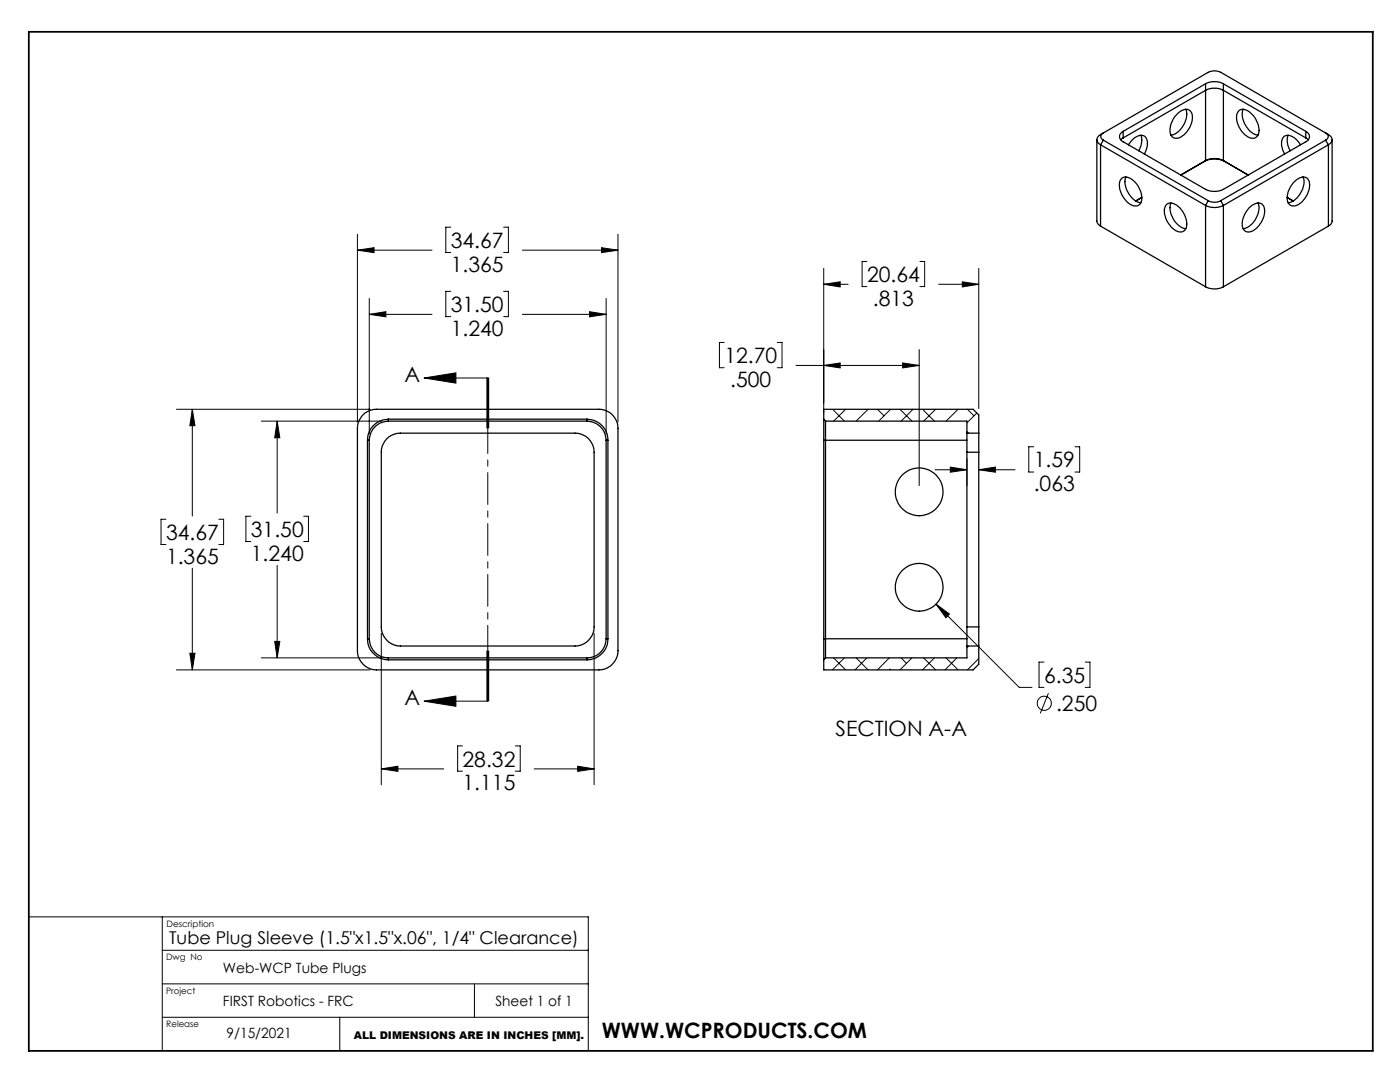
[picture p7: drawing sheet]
<svg xmlns="http://www.w3.org/2000/svg" width="279mm" height="216mm" viewBox="0 0 279 216" stroke-linecap="round" stroke-linejoin="round" font-family="sans-serif">
<g fill="none" stroke="#000" stroke-width=".2">
<path d="M71.3 49.9l3.3-.5v1zM71.3 46.7v37.5M71.3 49.9h14.9M73.7 59.5v27.1M90 45.3h-1v5.1h1M90 58.1h-1v5.1h1M100.5 45.3h1v5.1h-1M100.5 58.1h1v5.1h-1M104.2 49.9h19.1M120.1 49.4l3.2 .5-3.2 .5zM121 59.5v27.1M123.3 46.7v37.5"/>
<path d="M164.4 56.7l3.3-.5v1.1zM164.4 53.6v28.8M164.4 56.7h4.9M173 52.2h-1v5h1M183.6 52.2h.9v5h-.9M187.3 56.7h8M192.1 56.2l3.2 .5-3.2 .6zM195.3 53.6v27.9M73.7 62.7l3.3-.5v1zM73.7 62.7h12.5M84.6 75.4l6.4-1v2zM84.6 75.4h12.7"/>
<path d="M97.2 75.4v10M97.3 75.4v10M97.5 75.4v10M104.2 62.7h16.8M117.7 62.2l3.3 .5-3.3 .5zM144.5 68.3h-.9v5.1h.9M155.1 68.3h1v5.1h-1M158.9 72.9h24.5M164.4 72.9l3.3-.5v1zM180.1 72.4l3.3 .5-3.3 .5zM183.4 69.7v27.2M35.2 81.7h38.7"/>
<path d="M38.4 81.7l.5 3.2h-1zM38.4 81.7v21.3M52.1 84h24.1M55.3 84l.5 3.3h-1zM55.3 84v18.4M166.3 81.8l2.2 2.2M168.8 81.7l-2.4 2.3M173.2 81.7l-2.3 2.3M175.1 81.7l1.3 1.3M177.7 81.7l-2.3 2.3M179.6 81.7l2.4 2.3M182.2 81.7l-2.4 2.3"/>
<path d="M184.3 81.8l2.2 2.2M186.6 93.7h6.4M186.7 81.7l-2.4 2.3M189.7 93.2l3.3 .5-3.3 .5zM191.2 81.7l-2.4 2.3M193 91.5v5.4M193 86l.4 .4M193.1 81.7l1.3 1.3M194.9 82.4l-1.9 2M195.3 93.7l3.3-.5v1zM195.3 93.7h7.3M206.3 89.1h-1v5.1h1"/>
<path d="M214.5 89.1h1v5.1h-1M33.1 103.6h-1v5.1h1M38.4 113.4v20.3M43.7 103.6h.9v5.1h-.9M50.1 103h-1v5.1h1M55.3 112.8v18.5M60.6 103h1v5.1h-1M35.2 133.7h38.7M37.9 130.4h1l-.5 3.3zM52.1 131.3h24.1M54.8 128h1l-.5 3.3zM76.1 126.4v30.2"/>
<path d="M84.6 139.9l6.4-1v2zM97.2 129.9v10M97.3 129.9v10h-12.7M97.5 129.9v10zM118.6 126.4v30.2M166.4 131.3l2.4 2.4M168.5 131.3l-2.4 2.4M170.9 131.3l2.3 2.4M173 131.3l-2.4 2.4M177.5 131.3l-2.4 2.4M177.6 133.5l.1 .2M179.8 131.3l1.1 1.1"/>
<path d="M182 131.3l-2.4 2.4M184.3 131.3l2.4 2.4M186.5 131.3l-2.4 2.4M186.8 120.5l2.7 2-.7 .8zM186.8 120.5l16.6 16.7h2.6M188.8 131.3l2.4 2.4M191 131.3l-2.4 2.4M193.4 128.9l-.4 .4M195.3 131.4l-2.2 2.3M208.4 132.1h-1v5.1h1M209.2 138.3l-1.6 4M216.6 132.1h.9v5.1h-.9"/>
<path d="M76.1 153.4l3.3-.5v1zM76.1 153.4h12.4M92.3 148.8h-1v5.1h1M102.8 148.8h1v5.1h-1M106.6 153.4h12M115.3 152.9l3.3 .5-3.3 .5zM5.8 183h111.6v26.7M32.4 196.3h85M32.4 189.6h85M32.4 183v26.7M94.7 196.3v6.7M32.4 203h85"/>
<path d="M67.8 203v6.7"/>
<circle cx="208.4" cy="140.3" r="1.42"/>
</g>
<path d="M97.3 75.4v64.5" fill="none" stroke="#000" stroke-width=".2" stroke-dasharray="6.3 1.3 1.3 1.3" stroke-dashoffset="1.4"/>
<path d="M5.8 6.3h268.2v203.4h-268.2z" fill="none" stroke="#000" stroke-width=".35"/>
<g fill="#000">
<path d="M71.3 49.9l3.3-.5v1zM120.1 49.4l3.2 .5-3.2 .5zM73.7 62.7l3.3-.5v1zM117.7 62.2l3.3 .5-3.3 .5zM38.4 81.7l.5 3.2h-1zM37.9 130.4h1l-.5 3.3zM55.3 84l.5 3.3h-1zM54.8 128h1l-.5 3.3zM76.1 153.4l3.3-.5v1zM115.3 152.9l3.3 .5-3.3 .5zM180.1 72.4l3.3 .5-3.3 .5zM164.4 72.9l3.3-.5v1zM192.1 56.2l3.2 .5-3.2 .6zM164.4 56.7l3.3-.5v1.1zM186.8 120.5l2 2.8 .7-.8zM195.3 93.7l3.3-.5v1zM189.7 93.2l3.3 .5-3.3 .5z"/>
<path d="M84.6 75.4l6.4-1v2zM84.6 139.9l6.4-1v2z"/>
</g>
<g fill="none" stroke="#000" stroke-width=".25">
<path d="M240.6 16.7a4 4 0 0 1 3.6 0M240.6 16.7v15.4M240.6 16.7l-16.4 9.5M244.2 16.7v15.4M244.2 16.7l16.4 9.5M218.9 27.9v16.2l.3 .7 .4 .3M219.6 28.9l21 12.1M219.6 28.9v16.2M220.2 26.5a.76 .76 0 0 0-.5 .8 .76 .76 0 0 0 .5 .7M220.2 26.5l20.9-12.1a2.88 2.88 0 0 1 2.5 0l20.9 12.1M220.2 26.5l-.6 .3a1.08 1.08 0 0 0-.7 1.1 1.08 1.08 0 0 0 .7 1M220.2 28l20.9 12"/>
<path d="M220.2 28l-.6 .9M223.8 35.6a2.03 2.03 0 0 1 2.7 .7 4 4 0 0 1 1.1 4.3 1.7 1.7 0 0 1-2.6-.2 4.6 4.6 0 0 1-1.4-4.4zM224.2 26.2a1.1 1.1 0 0 0-.8 1.1 1.1 1.1 0 0 0 .8 1l16.4 9.5a4 4 0 0 0 3.6 0l16.4-9.5a1.1 1.1 0 0 0 .7-1 1.1 1.1 0 0 0-.7-1.1M224.2 27.5l-.5 .4M224.2 27.5l16.4-9.5a4 4 0 0 1 3.6 0l16.4 9.5M224.2 26.2v1.3M224.7 35.3a4.3 4.3 0 0 0 2.3 5l.7 .2M225.2 28.9a3 3 0 0 1 2.9-1.8 1.94 1.94 0 0 1 .7 2.6l-.4 1M227.7 27a3.6 3.6 0 0 1-.4 3.1M227.9 39.4l-1.2 .7M234.9 22.8a1.94 1.94 0 0 1 2.6-.7 2.95 2.95 0 0 1-.2 3.5 3.4 3.4 0 0 1-2.7 2 1.46 1.46 0 0 1-1.1-2 5.3 5.3 0 0 1 1.4-2.8zM236.6 21.8a4.3 4.3 0 0 1-2.9 5.2"/>
<path d="M240.6 32.1a4 4 0 0 1 3.6 0M240.6 32.1l-.2 .1a4.4 4.4 0 0 1 4 0M240.6 32.1l-4.9 2.8M244.2 32.1l4.9 2.8-4.7-2.7M244.2 32.1l.2 .1M247.2 22.1a1.94 1.94 0 0 1 2.7 .7 3.9 3.9 0 0 1 1.1 4.3 1.7 1.7 0 0 1-2.6-.2 4.6 4.6 0 0 1-1.5-4.4zM248.1 21.8a4.3 4.3 0 0 0 3 5.2M256.9 39.4l1.2 .7M257.1 27a3.6 3.6 0 0 0 .4 3.1M258.3 36.3a2.03 2.03 0 0 1 2.6-.7 3.5 3.5 0 0 1-.7 4.2 2.17 2.17 0 0 1-2.8 1 3.2 3.2 0 0 1 .4-3.9zM259.5 28.9a3 3 0 0 0-2.9-1.8 1.94 1.94 0 0 0-.7 2.6l.5 1M260 35.3a4.3 4.3 0 0 1-2.3 5l-.6 .2"/>
<path d="M260.6 27.5l.5 .4M260.6 26.2v1.3M264.5 26.5a.76 .76 0 0 1 .6 .8 .76 .76 0 0 1-.6 .7M264.5 26.5l.6 .3a1.08 1.08 0 0 1 .8 1.1 1.08 1.08 0 0 1-.8 1M264.5 28l-20.9 12M264.5 28l.6 .9M265.1 28.9l-20.9 12.1M265.1 28.9v16.2M265.9 27.9v16.2l-.3 .7-.5 .3M219.6 45.1l21 12.1M232.8 40.8a2.03 2.03 0 0 1 2.7 .7 4.3 4.3 0 0 1 1.2 4.1 1.43 1.43 0 0 1-2.4 .2 4.4 4.4 0 0 1-1.7-4.6zM233.7 40.5a4.3 4.3 0 0 0 2.9 5.1"/>
<path d="M240.6 41a4 4 0 0 0 3.6 0M240.6 57.2a4 4 0 0 0 3.6 0M240.6 41v16.2M241.1 40a2.59 2.59 0 0 0 2.5 0M241.1 40l-.5 1M243.6 40l.6 1M244.2 41v16.2M249.3 41.5a2.03 2.03 0 0 1 2.6-.7 3.2 3.2 0 0 1-.4 3.9 2.56 2.56 0 0 1-2.9 1.4 2.53 2.53 0 0 1-.2-3.2zM251.1 40.5a4.3 4.3 0 0 1-3 5.1M265.1 45.1l-20.9 12.1M72.5 82.8a4 4 0 0 1 2.6-1.1h44.4a3.8 3.8 0 0 1 3.8 3.8v44.4a3.9 3.9 0 0 1-3.8 3.8h-44.4a3.9 3.9 0 0 1-3.8-3.8v-44.4a3.7 3.7 0 0 1 1.2-2.7zM73.3 87.8v39.7"/>
<path d="M73.3 87.8h.4M73.7 87.8v39.7M77.2 87.5a4 4 0 0 1 2.7-1.1h34.9a3.8 3.8 0 0 1 3.8 3.8v34.9a3.9 3.9 0 0 1-3.8 3.8h-34.9a3.9 3.9 0 0 1-3.8-3.8v-34.9a3.7 3.7 0 0 1 1.1-2.7zM77.5 83.6a4.2 4.2 0 0 0-4.2 4.2M77.5 84a3.9 3.9 0 0 0-3.8 3.8M77.5 83.6h39.7M77.5 83.6v.4M77.5 84h39.7M117.2 83.6a4.2 4.2 0 0 1 4.1 4.2M117.2 84a3.9 3.9 0 0 1 3.8 3.8M117.2 83.6v.4M121 87.8h.3"/>
<path d="M121 87.8v39.7M121.3 87.8v39.7M164.4 83.6v4.2M164.4 83.6v-1.9h29.8l1.1 1.1v3.6M164.4 87.8h28.6M164.4 83.6l.3 .4M164.4 87.8v39.7M164.7 84v47.3M164.7 84h28.3v2.4M193 86.4v3.8M193 86.4h2.3M193 90.2v34.9"/>
<path d="M193 90.2h2.3M195.3 86.4v3.8M195.3 90.2v34.9M73.3 127.5a4.2 4.2 0 0 0 4.2 4.2M73.3 127.5h.4M73.7 127.5a3.8 3.8 0 0 0 3.8 3.8M77.5 131.7h39.7M77.5 131.3h39.7M77.5 131.3v.4M117.2 131.3v.4M121 127.5a3.8 3.8 0 0 1-3.8 3.8M121 127.5h.3"/>
<path d="M121.3 127.5a4.2 4.2 0 0 1-4.1 4.2M164.4 127.5v4.2M164.4 127.5h28.6M164.7 131.3l-.3 .4M193 125.1v3.8M193 128.9v2.4h-28.3M193 128.9h2.3M193 125.1h2.3M195.3 125.1v3.8M195.3 128.9v3.6l-1.1 1.2h-29.8v-2"/>
<circle cx="183.4" cy="98.1" r="4.8"/>
<circle cx="183.4" cy="117.2" r="4.8"/>
</g>
<g font-size="4.2">
<text x="90" y="49.4">34.67</text>
<text x="90" y="54.2">1.365</text>
<text x="173" y="56.3">20.64</text>
<text x="90" y="62.2">31.50</text>
<text x="174.2" y="61">.813</text>
<text x="90" y="67">1.240</text>
<text x="80.7" y="76.2">A</text>
<text x="144.6" y="72.4">12.70</text>
<text x="145.7" y="77.2">.500</text>
<text x="206.3" y="93.3">1.59</text>
<text x="206.3" y="98">.063</text>
<text x="33.1" y="107.7">34.67</text>
<text x="50.1" y="107.1">31.50</text>
<text x="33.1" y="112.5">1.365</text>
<text x="50.1" y="111.9">1.240</text>
<text x="208.4" y="136.2">6.35</text>
<text x="80.7" y="140.7">A</text>
<text x="210.8" y="141.9">.250</text>
<text x="166.8" y="146.9">SECTION A-A</text>
<text x="92.3" y="152.9">28.32</text>
<text x="92.3" y="157.7">1.115</text>
<text x="120.1" y="207.1">WWW.WCPRODUCTS.COM</text>
</g>
<text font-size="3.5" x="33.7" y="188.3">Tube Plug Sleeve (1.5&quot;x1.5&quot;x.06&quot;, 1/4&quot; Clearance)</text>
<g font-size="2.8">
<text x="44.5" y="194.1">Web-WCP Tube Plugs</text>
<text x="44.5" y="200.7">FIRST Robotics - FRC</text>
<text x="98.9" y="200.7">Sheet 1 of 1</text>
<text x="45.2" y="207.1">9/15/2021</text>
</g>
<text font-size="2.1" x="70.6" y="207.2">ALL DIMENSIONS ARE IN INCHES [MM].</text>
<g font-size="1.8">
<text x="33.2" y="185">Description</text>
<text x="33.2" y="191.5">Dwg No</text>
<text x="33.2" y="198.4">Project</text>
<text x="33.2" y="204.9">Release</text>
</g>
</svg>
